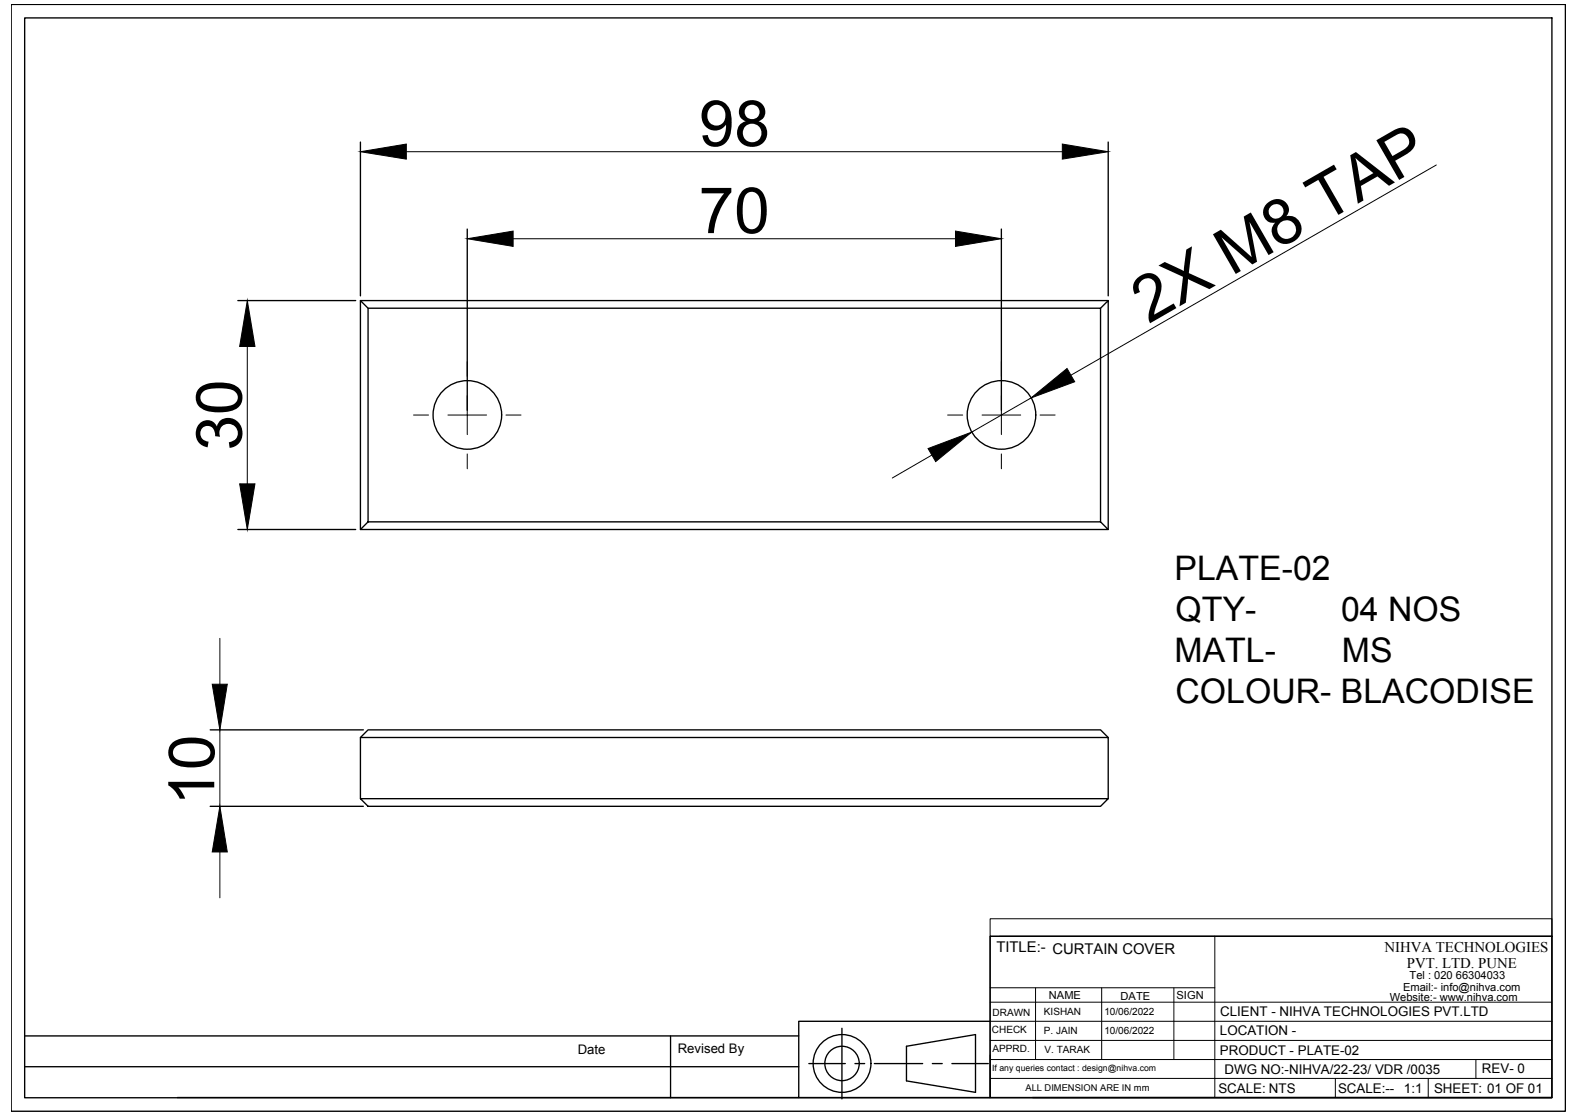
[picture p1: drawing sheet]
<svg xmlns="http://www.w3.org/2000/svg" width="297mm" height="210mm" viewBox="0 0 297 210" stroke-linecap="round" stroke-linejoin="round" font-family="sans-serif">
<!-- layer: 0 -->
<g fill="none" stroke="#000" stroke-width=".25">
<path d="M2.1 .8h292.6v208.4h-292.6zM4.6 3.4h287.5v203.3h-287.5zM67.8 26.7v29M208.6 26.7v29M44.8 56.6h22.2M67.8 56.6h140.8M69.3 58l-1.5-1.4v43.1M88 43.1v34.1M188.5 43.1v34.1M207.2 58l1.4-1.4v43.1M44.8 99.7h22.2M69.3 98.2l-1.5 1.5h140.8l-1.4-1.5v-40.2h-137.9v40.2h137.9"/>
<path d="M39.6 137.4h28.8M67.8 138.8l1.5-1.4h137.9l1.4 1.4M39.6 151.8h28.8M67.8 150.4h140.8l-1.4 1.4h-137.9zM67.8 150.4v-11.6h140.8v11.6M186.4 176.3h105.7v30.3h-105.7zM4.6 195h145.8M126.2 195v11.7M158.5 193.6v13.3M170.6 197l13-2.2v10.8l-13-2.1zM186.4 192.3h-36v14.3h-117M4.6 200.8h145.8"/>
<path d="M150.4 206.6h36M152.3 200.2h6.8M160.9 200.2h1.9M164.6 200.2h9.1M175.5 200.2h1.9M179.2 200.2h6.8M194.3 206.6h97.8"/>
<circle cx="88" cy="78.1" r="6.5"/>
<circle cx="188.5" cy="78.1" r="6.5"/>
<circle cx="158.5" cy="200.2" r="5.4"/>
<circle cx="158.5" cy="200.2" r="3.2"/>
</g>
<g fill="none" stroke="#000" stroke-width=".19">
<path d="M76.5 28.6h123.5M270.4 31.1l-68.8 39.5M96.6 44.9h83.3M46.6 65.2v25.9M77.8 78.1h2.9M88 74.5v3.6h-3.7M88 68.1v2.8M91.6 78.1h-3.6v3.7M95.2 78.1h2.9M178.4 78.1h2.8M188.5 74.5v3.6h-3.6M188.5 68.1v2.8"/>
<path d="M192.1 78.1h-3.6v3.7M194.1 74.9l-11.2 6.5M195.8 78.1h2.8M88 85.5v2.8M175.4 85.7l-7.4 4.3M188.5 85.5v2.8M41.4 120.2v8.6M41.4 137.4v14.4M41.4 160.4v8.6M186.4 173h105.7v3.3h-105.7zM186.4 176.3v30.3M188.2 176.3h103.9"/>
<path d="M228.7 176.3v30.3M186.4 199.5h105.7M186.4 195.9h105.7M186.4 192.3h105.7M186.4 188.7h105.7M186.4 186h42.3M194.9 186v13.5M207.4 186v13.5M221 186v13.5M277.8 199.5v3.5M186.4 203h105.7M251.4 203v3.6"/>
<path d="M268.8 203v3.6"/>
</g>
<path d="M67.8 28.6l8.7-1.5v2.9zM200 27.1l8.6 1.5-8.6 1.4zM88 44.9l8.6-1.4v2.9zM179.9 43.5l8.6 1.4-8.6 1.5zM46.6 56.6l1.4 8.6h-2.9zM194.1 74.9l6.8-5.5 1.4 2.5zM45.1 91.1h2.9l-1.4 8.6zM174.7 84.4l8.2-3-6.8 5.5zM39.9 128.8h2.9l-1.4 8.6zM41.4 151.8l1.4 8.6h-2.9z" fill="#000" stroke="#000" stroke-width=".19"/>
<g font-size="12">
<text x="131.6" y="27.5">98</text>
<text x="131.5" y="43.9">70</text>
<text x="216.2" y="61" transform="rotate(-30 216.2 61)">2X M8 TAP</text>
<text x="45.5" y="84.8" transform="rotate(-90 45.5 84.8)">30</text>
<text x="40.3" y="151.7" transform="rotate(-90 40.3 151.7)">10</text>
</g>
<g font-size="6.4">
<text x="221.1" y="109.2">PLATE-02</text>
<text x="221.3" y="116.9">QTY-</text>
<text x="252.5" y="116.9">04 NOS</text>
<text x="221.1" y="124.6">MATL-</text>
<text x="252.6" y="124.6">MS</text>
<text x="221.3" y="132.3">COLOUR- BLACODISE</text>
</g>
<g font-size="2.8">
<text x="187.6" y="179.2">TITLE:- CURTAIN COVER</text>
<text x="260.6" y="179.1">NIHVA TECHNOLOGIES</text>
<text x="264.8" y="182.3">PVT. LTD. PUNE</text>
</g>
<g font-size="2.5">
<text x="229.7" y="191.3">CLIENT - NIHVA TECHNOLOGIES PVT.LTD</text>
<text x="229.6" y="194.9">LOCATION -</text>
<text x="108.7" y="198.5">Date</text>
<text x="127.6" y="198.2">Revised By</text>
<text x="229.6" y="198.5">PRODUCT - PLATE-02</text>
<text x="230.5" y="202.1">DWG NO:-NIHVA/22-23/ VDR /0035</text>
<text x="279" y="202.1">REV- 0</text>
<text x="229.3" y="205.7">SCALE: NTS</text>
<text x="251.9" y="205.7">SCALE:--</text>
<text x="264.3" y="205.7">1:1</text>
<text x="269.9" y="205.7">SHEET: 01 OF 01</text>
</g>
<g font-size="2.1">
<text x="265.3" y="184.4">Tel : 020 66304033</text>
<text x="197.4" y="188.1">NAME</text>
<text x="210.9" y="188.2">DATE</text>
<text x="221.5" y="188">SIGN</text>
<text x="261.6" y="188.4">Website:- www.nihva.com</text>
<text x="264.1" y="186.5">Email:- info@nihva.com</text>
</g>
<g font-size="1.9">
<text x="186.8" y="191.2">DRAWN</text>
<text x="196.5" y="191.1">KISHAN</text>
<text x="207.9" y="191.1">10/06/2022</text>
<text x="186.7" y="194.4">CHECK</text>
<text x="186.8" y="198">APPRD.</text>
<text x="196.5" y="194.7">P. JAIN</text>
<text x="207.9" y="194.7">10/06/2022</text>
<text x="196.6" y="198.3">V. TARAK</text>
</g>
<text font-size="1.8" x="193" y="205.4">ALL DIMENSION ARE IN mm</text>
<text font-size="1.6" x="186.8" y="201.7">If any queries contact : design@nihva.com</text>
</svg>
